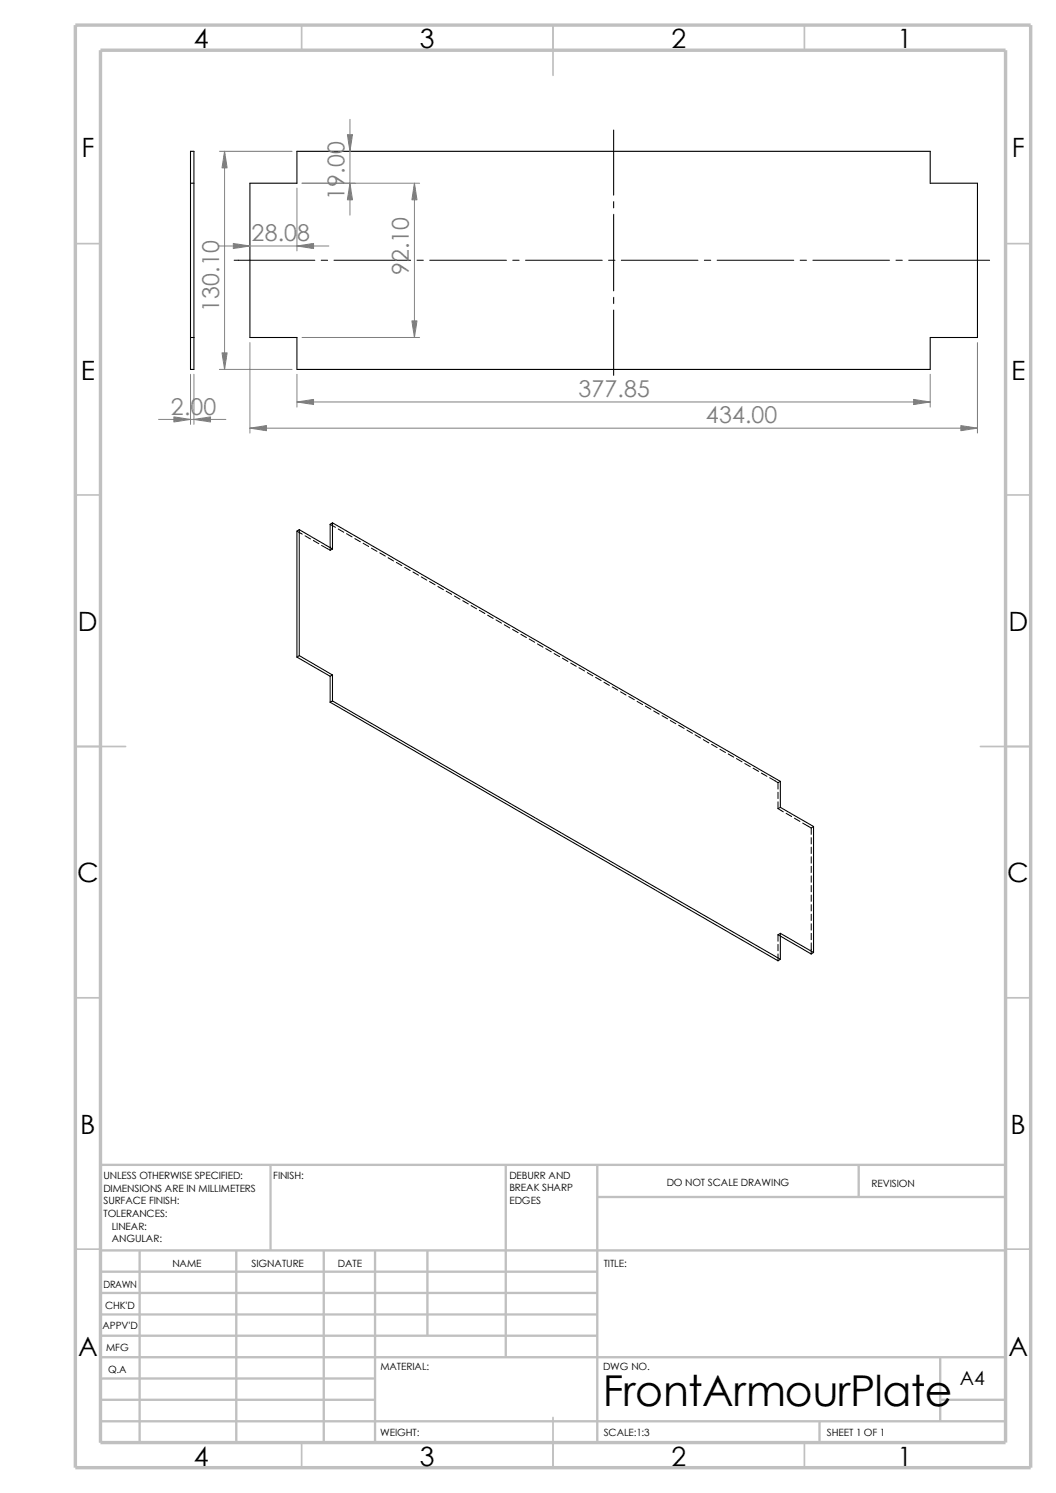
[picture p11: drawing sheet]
<svg xmlns="http://www.w3.org/2000/svg" width="210mm" height="297mm" viewBox="0 0 210 297" stroke-linecap="round" stroke-linejoin="round" font-family="sans-serif">
<g fill="none" stroke="#c0c0c0" stroke-width=".34">
<path d="M60 5v5M110 5v10M160 5v5M15 48.5h5M200 48.5h5M15 98.5h5M200 98.5h5M15 148.5h10M195 148.5h10M15 198.5h5M200 198.5h5M15 248.5h5"/>
<path d="M200 248.5h5M60 287v5M110 282v10M160 287v5"/>
</g>
<g fill="none" stroke="#c0c0c0" stroke-width=".47">
<path d="M53.8 231.7v17.1M100.6 231.7v38.3M118.8 231.7v55.3M118.8 238.1h81.2M170.8 231.7v6.4M200 231.7h-180v55.3M20 248.8h180M20 257.2h98.8M20 253h98.8M27.8 248.8v38.2M47 248.8v38.2M64.4 248.8v38.2"/>
<path d="M74.6 248.8v38.2M85 248.8v16.9M20 265.7h98.8M20 261.5h98.8M20 278.5h54.6M20 274.2h54.6M20 270h180M187 278.5h13M187 270v12.7M20 282.7h180M163 282.7v4.3"/>
</g>
<path d="M15 5h190v287h-190zM20 10h180v277h-180z" fill="none" stroke="#c0c0c0" stroke-width=".68" stroke-linecap="butt"/>
<g fill="none" stroke="#000" stroke-width=".21">
<path d="M37.9 30.1h.7v43.4h-.7zM37.9 36.4h.7M49.7 36.4h9.4v-6.3h125.9v6.3h9.4v30.7h-9.4v6.4h-125.9v-6.4h-9.4zM37.9 67.1h.7M59.5 105.4l-.4 .3v25M59.5 105.4v25M66.1 104l89.1 51.4v5.2l6.6 3.8v25.1M66.1 104v5.2l-6.6-3.8M66.1 104l-.4 .3v4.6M59.1 130.7l6.6 3.8M59.5 130.4l6.6 3.9M59.5 130.4l-.4 .3"/>
<path d="M65.7 139.7l89 51.4 .5-.3M65.7 134.5v5.2M66.1 139.4l89.1 51.4M66.1 134.3v5.1M66.1 134.3l-.4 .2M66.1 139.4l-.4 .3M155.2 186.2l6.1 3.6 .5-.3M161.8 189.5l-6.6-3.8v5.1"/>
</g>
<g fill="none" stroke="#000" stroke-width=".2">
<path d="M122 25.9v12.9M46.6 51.8h16M63.9 51.8h1.3M66.4 51.8h15.3M82.9 51.8h1.3M85.5 51.8h15.2M102 51.8h1.3M104.5 51.8h15.3M121 51.8h1.3M122 40.1v1.3M122 42.6v15.3M122 59.1v1.3"/>
<path d="M123.6 51.8h15.2M140.1 51.8h1.3M142.6 51.8h15.3M159.1 51.8h1.3M161.7 51.8h15.2M178.2 51.8h1.3M180.7 51.8h16.1M122 61.7v13M59.1 105.7l1 .6M60.7 106.6l1.1 .6M62.3 107.5l1.1 .7M64 108.5l1.7 .9"/>
<path d="M65.7 108.9v.6l.4-.3M65.7 104.3l1 .6M67.3 105.2l1.1 .7M68.9 106.2l1.1 .6M70.6 107.1l1.1 .7M72.2 108.1l1.1 .6M73.9 109.1l1.1 .6M75.5 110l1.1 .6M77.2 111l1.1 .6M78.8 111.9l1.1 .6M80.5 112.9l1.1 .6M82.1 113.8l1.1 .6"/>
<path d="M83.8 114.8l1.1 .6M85.4 115.7l1.1 .6M87.1 116.7l1.1 .6M88.7 117.6l1.1 .6M90.4 118.6l1.1 .6M92 119.5l1.1 .6M93.7 120.5l1.1 .6M95.3 121.4l1.1 .6M97 122.4l1.1 .6M98.6 123.3l1.1 .7M100.3 124.3l1.1 .6M101.9 125.2l1.1 .7"/>
<path d="M103.6 126.2l1.1 .6M105.2 127.1l1.1 .7M106.9 128.1l1.1 .6M108.5 129l1.1 .7M110.2 130l1.1 .6M111.8 130.9l1.1 .7M113.5 131.9l1.1 .6M115.1 132.8l1.1 .7M116.8 133.8l1.1 .7M118.4 134.7l1.1 .7M120.1 135.7l1.1 .7M121.8 136.7l1.1 .6"/>
<path d="M123.4 137.6l1.1 .7M125.1 138.6l1.1 .6M126.7 139.5l1.1 .7M128.4 140.5l1.1 .6M130 141.4l1.1 .7M131.7 142.4l1.1 .6M133.3 143.3l1.1 .7M135 144.3l1.1 .6M136.6 145.2l1.1 .7M138.2 146.2l1.1 .6M139.9 147.2l1.1 .6M141.5 148.1l1.1 .6"/>
<path d="M143.2 149.1l1.1 .6M144.8 150l1.1 .6M146.5 150.9l1.1 .7M148.1 151.9l1.1 .6M149.8 152.8l1.1 .7M151.4 153.8l1.1 .6M153.1 154.7l1.6 1M154.7 155.7v1.3M154.7 157.6v1.3M154.7 159.5v1.4M155.2 155.4l-.5 .3M154.7 160.9l1.1 .6"/>
<path d="M155.2 160.6l-.5 .3M156.3 161.8l1.1 .6M158 162.8l1.1 .6M159.6 163.7l1.7 1M161.3 164.7v1.3M161.3 166.6v1.3M161.3 168.5v1.3M161.3 170.4v1.3M161.3 172.3v1.3M161.3 174.2v1.3M161.3 176.1v1.3M161.3 178.1v1.2"/>
<path d="M161.3 180v1.2M161.8 164.4l-.5 .3M154.7 186v1.2M154.7 187.9v1.2M154.7 189.8v1.3M154.7 186l.5 .2M155.2 185.7l-.5 .3M161.3 181.9v1.2M161.3 183.8v1.2M161.3 185.7v1.2M161.3 187.6v2.2"/>
</g>
<g fill="none" stroke="#808080" stroke-width=".2">
<path d="M43.6 30.1h14.5M44.7 30.1v43.4M59.1 37.4v12.5M60.1 36.4h23.3M69.6 23.7v19.1M82.4 36.4v30.7M43.3 48.9h22.1M37.9 74.5v9.9M38.6 74.5v9.9M43.6 73.5h14.5M49.7 68.2v17.9M59.1 74.5v6.5"/>
<path d="M59.1 80h125.9M60.1 67.1h23.3M185 74.5v6.5M194.4 68.2v17.9M31.5 83.4h13.4M49.7 85.2h144.7"/>
</g>
<g fill="#808080" stroke="#808080" stroke-width=".2">
<path d="M34.6 82.9l3.3 .5-3.3 .5z"/>
<path d="M38.6 83.4l3.3-.5v1z"/>
<path d="M46.4 48.4l3.3 .5-3.3 .5z"/>
<path d="M59.1 48.9l3.3-.5v1z"/>
<path d="M81.9 63.8h1l-.5 3.3z"/>
<path d="M82.4 36.4l.5 3.4h-1z"/>
<path d="M69.1 26.8h1l-.5 3.3z"/>
<path d="M69.6 36.4l.5 3.4h-1z"/>
<path d="M191.1 84.7l3.3 .5-3.3 .5z"/>
<path d="M49.7 85.2l3.3-.5v1z"/>
<path d="M44.7 30.1l.5 3.3h-1z"/>
<path d="M44.2 70.2h1l-.5 3.3z"/>
<path d="M181.7 79.5l3.3 .5-3.3 .5z"/>
<path d="M59.1 80l3.3-.5v1z"/>
</g>
<text font-size="8.5" x="119.9" y="279.7">FrontArmourPlate</text>
<g font-size="5.3">
<text x="38.5" y="9.6">4</text>
<text x="83.5" y="9.6">3</text>
<text x="133.5" y="9.6">2</text>
<text x="178.5" y="9.6">1</text>
<text x="16.2" y="31.3">F</text>
<text x="201.2" y="31.3">F</text>
<text x="16" y="75.6">E</text>
<text x="201.1" y="75.6">E</text>
<text x="15.5" y="125.6">D</text>
<text x="200.6" y="125.6">D</text>
<text x="15.3" y="175.6">C</text>
<text x="200.3" y="175.6">C</text>
<text x="16" y="225.6">B</text>
<text x="201" y="225.6">B</text>
<text x="15.5" y="269.8">A</text>
<text x="200.5" y="269.8">A</text>
<text x="38.5" y="291.6">4</text>
<text x="83.5" y="291.6">3</text>
<text x="133.5" y="291.6">2</text>
<text x="178.5" y="291.6">1</text>
</g>
<g font-size="4.6" fill="#808080">
<text x="68.5" y="39.7" transform="rotate(-90 68.5 39.7)">19.00</text>
<text x="50" y="48">28.08</text>
<text x="81.3" y="54.8" transform="rotate(-90 81.3 54.8)">92.10</text>
<text x="43.6" y="62.1" transform="rotate(-90 43.6 62.1)">130.10</text>
<text x="34" y="82.5">2.00</text>
<text x="115" y="79">377.85</text>
<text x="140.4" y="84.2">434.00</text>
</g>
<text font-size="3.9" x="190.9" y="275.5">A4</text>
<g font-size="2">
<text x="20.6" y="234.6">UNLESS OTHERWISE SPECIFIED:</text>
<text x="20.6" y="237.1">DIMENSIONS ARE IN MILLIMETERS</text>
<text x="20.6" y="239.6">SURFACE FINISH:</text>
<text x="54.4" y="234.6">FINISH:</text>
<text x="101.3" y="239.5">EDGES</text>
<text x="101.3" y="234.5">DEBURR AND</text>
<text x="101.3" y="237">BREAK SHARP</text>
<text x="132.6" y="236">DO NOT SCALE DRAWING</text>
<text x="173.3" y="236.2">REVISION</text>
<text x="20.6" y="242.1">TOLERANCES:</text>
<text x="22.2" y="244.6">LINEAR:</text>
<text x="22.2" y="247.1">ANGULAR:</text>
<text x="50" y="252">SIGNATURE</text>
<text x="67.2" y="252">DATE</text>
<text x="120.1" y="252">TITLE:</text>
<text x="20.6" y="256.2">DRAWN</text>
<text x="34.3" y="252.1">NAME</text>
<text x="20.9" y="260.4">CHK'D</text>
<text x="20.4" y="264.5">APPV'D</text>
<text x="21.1" y="268.8">MFG</text>
<text x="21.5" y="273.1">Q.A</text>
<text x="75.6" y="272.5">MATERIAL:</text>
<text x="119.9" y="272.5">DWG NO.</text>
<text x="75.6" y="285.6">WEIGHT:</text>
<text x="120.1" y="285.6">SCALE:1:3</text>
<text x="164.5" y="285.6">SHEET 1 OF 1</text>
</g>
</svg>
